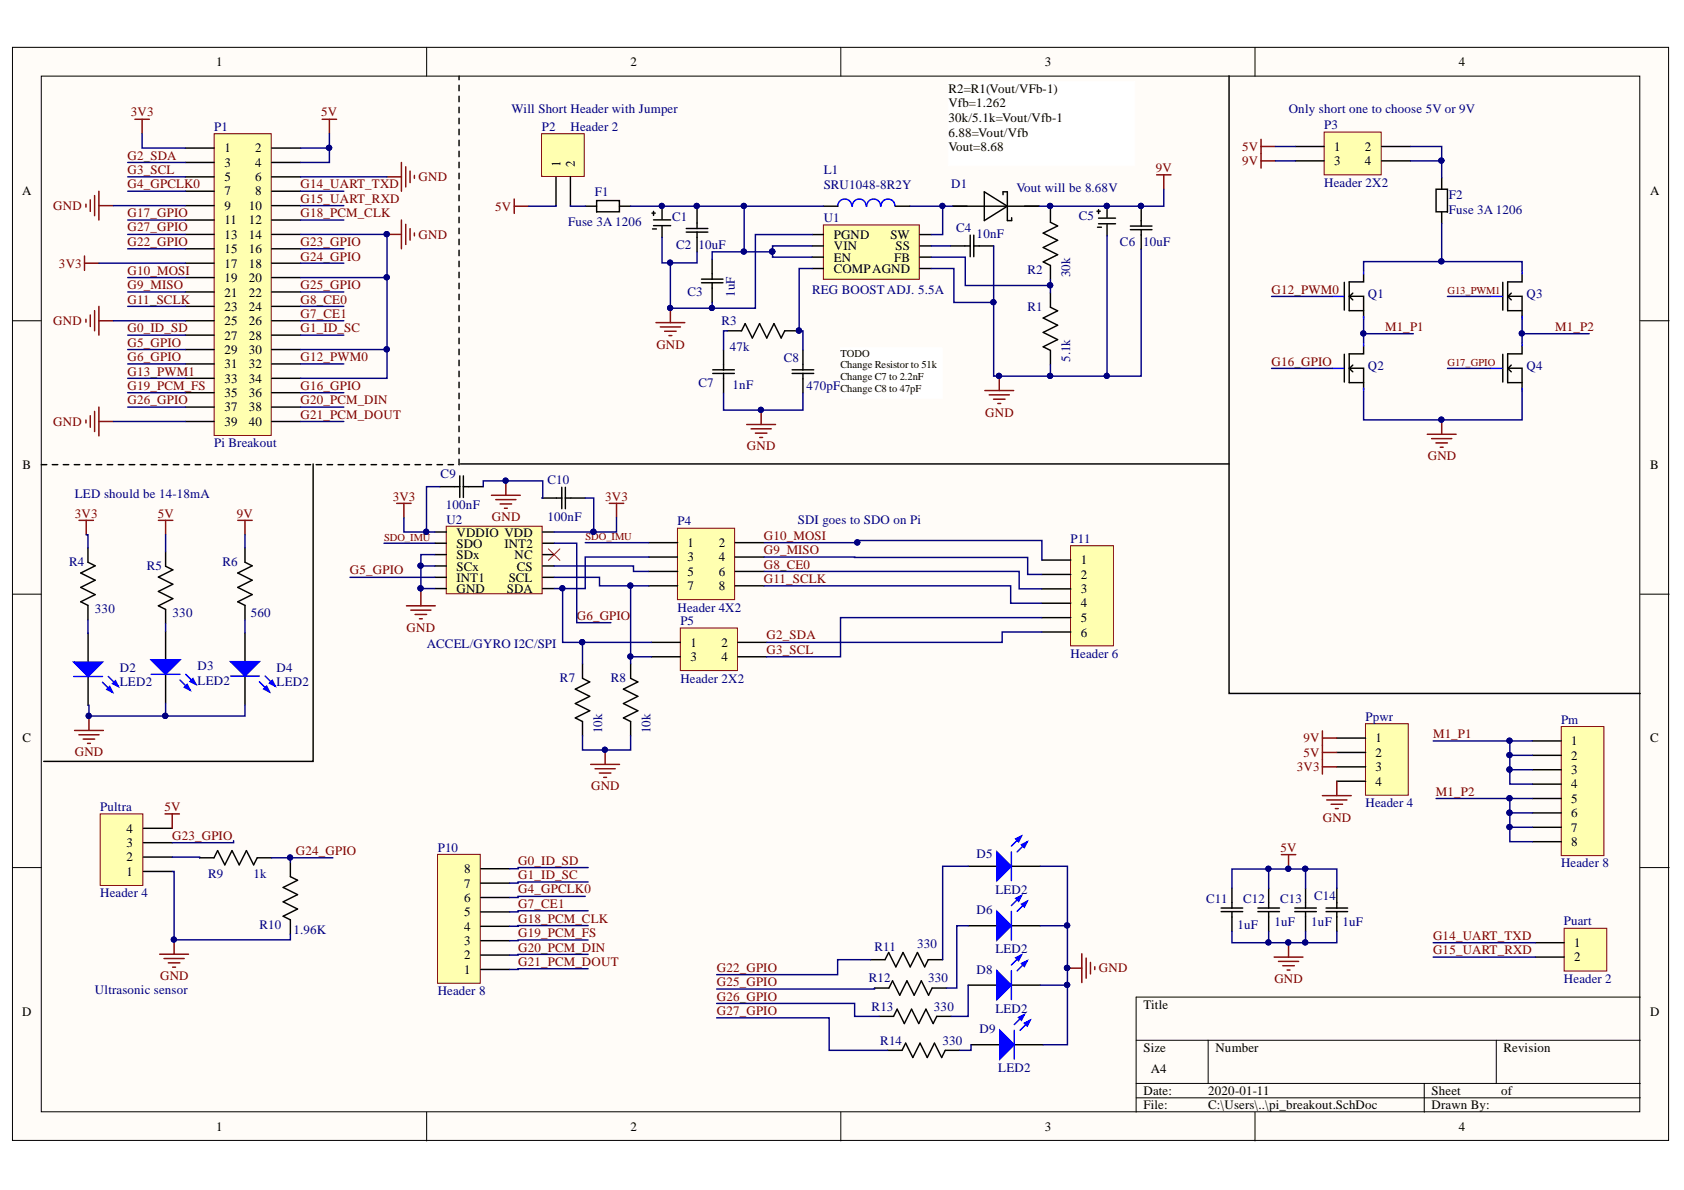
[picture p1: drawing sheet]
# Altium project pi_breakout.PrjPCB
1 sheet, 56 parts. Net scope: global (net labels, ports and power ports of the same name join across sheets).
Board file: pi_breakout.PcbDoc

## Sheet pi_breakout.SchDoc
size A4

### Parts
C1  CAP ALUM 470UF RADIAL  [Aluminum Electrolytic Capacitors Radial]  (value not drawn)
C2  10uF  [0805]
C3  1uF  [0805]
C4  10nF  [0805]
C5  CAP ALUM 470UF RADIAL  [Aluminum Electrolytic Capacitors Radial]  (value not drawn)
C6  10uF  [0805]
C7  1nF  [0805]
C8  470pF  [0805]
C9  100nF  [0805]
C10  100nF  [0805]
C11  1uF  [0805]
C12  1uF  [0805]
C13  1uF  [0805]
C14  1uF  [0805]
D1  DIODE SCHOTTKY 40V 3A SMC  [SMC]  (value not drawn)
D2  LED2  [3.2X1.6X1.1]
D3  LED2  [3.2X1.6X1.1]
D4  LED2  [3.2X1.6X1.1]
D5  LED2  [3.2X1.6X1.1]
D6  LED2  [3.2X1.6X1.1]
D8  LED2  [3.2X1.6X1.1]
D9  LED2  [3.2X1.6X1.1]
F1  Fuse 3A 1206  [1206]
F2  Fuse 3A 1206  [1206]
L1  SRU1048-8R2Y  [Inductor]
P1  Pi Breakout  [HDR2X20]
P2  Header 2  [HDR1X2]
P3  Header 2X2  [HDR2X2]
P4  Header 4X2  [HDR2X4]
P5  Header 2X2  [HDR2X2]
P10  Header 8  [HDR1X8]
P11  Header 6  [HDR1X6]
Pm  Header 8  [HDR1X8]
Ppwr  Header 4  [HDR1X4]
Puart  Header 2  [HDR1X2]
Pultra  Header 4  [HDR1X4]
Q1  N-Channel  [8-SOIC MOSFET]  (value not drawn)
Q2  N-Channel  [8-SOIC MOSFET]  (value not drawn)
Q3  N-Channel  [8-SOIC MOSFET]  (value not drawn)
Q4  N-Channel  [8-SOIC MOSFET]  (value not drawn)
R1  5.1k  [0805]
R2  30k  [0805]
R3  47k  [0805]
R4  330  [0805]
R5  330  [0805]
R6  560  [0805]
R7  10k  [0805]
R8  10k  [0805]
R9  1k  [0805]
R10  1.96K  [0805]
R11  330  [0805]
R12  330  [0805]
R13  330  [0805]
R14  330  [0805]
U1  REG BOOST ADJ. 5.5A  [ICREGBOOSTADJUSTABLE5.5A8SO]
U2  ACCEL/GYRO I2C/SPI  [IMU 14-LGA]

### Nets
3V3: C9.1(C1) C10.2(C2) P1.1 P1.17 Ppwr.3 R4.1(R1) U2.VDD U2.VDDIO
5V: C11.2(C2) C12.2(C2) C13.2(C2) C14.2(C2) P1.2 P1.4 P2.1 P3.1 Ppwr.2 Pultra.4 R5.1(R1)
9V: C5.1 C6.2(C2) D1.1(K) P3.3 Ppwr.1 R2.1(R1) R6.1(R1)
GND: C1.2 C2.1(C1) C3.1(C1) C4.2(C2) C5.2 C6.1(C1) C7.1(C1) C8.1(C1) C9.2(C2) C10.1(C1) C11.1(C1) C12.1(C1) C13.1(C1) C14.1(C1) D2.2(K) D3.2(K) D4.2(K) D5.2(K) D6.2(K) D8.2(K) D9.2(K) P1.6 P1.9 P1.14 P1.20 P1.25 P1.30 P1.34 P1.39 Ppwr.4 Pultra.1 Q2.S Q4.S R1.2(R2) R7.2(R2) R8.2(R2) R10.2(R2) U1.AGND U1.PGND U2.GND U2.SCx U2.SDx
G0_ID_SD: P1.27 P10.8
G1_ID_SC: P1.28 P10.7
G2_SDA: P1.3 P5.2 P11.6
G3_SCL: P1.5 P5.4 P11.5
G4_GPCLK0: P1.7 P10.6
G5_GPIO: P1.29 U2.INT1
G6_GPIO: P1.31 U2.INT2
G7_CE1: P1.26 P10.5
G8_CE0: P1.24 P4.6 P11.3
G9_MISO: P1.21 P4.4 P11.2
G10_MOSI: P1.19 P4.2 P11.1
G11_SCLK: P1.23 P4.8 P11.4
G12_PWM0: P1.32 Q1.G
G13_PWM1: P1.33 Q3.G
G14_UART_TXD: P1.8 Puart.1
G15_UART_RXD: P1.10 Puart.2
G16_GPIO: P1.36 Q2.G
G17_GPIO: P1.11 Q4.G
G18_PCM_CLK: P1.12 P10.4
G19_PCM_FS: P1.35 P10.3
G20_PCM_DIN: P1.38 P10.2
G21_PCM_DOUT: P1.40 P10.1
G22_GPIO: P1.15 R11.1(R1)
G23_GPIO: P1.16 Pultra.3
G24_GPIO: P1.18 R9.1(R1) R10.1(R1)
G25_GPIO: P1.22 R12.1(R1)
G26_GPIO: P1.37 R13.1(R1)
G27_GPIO: P1.13 R14.1(R1)
M1_P1: Pm.1 Pm.2 Pm.3 Pm.4 Q1.S Q2.D
M1_P2: Pm.5 Pm.6 Pm.7 Pm.8 Q3.S Q4.D
SDO_IMU: P4.1 U2.SDO
NetC1_1: C1.1 C2.2(C2) C3.2(C2) F1.2 L1.1 U1.EN U1.VIN
NetC4_1: C4.1(C1) U1.SS
NetC7_2: C7.2(C2) R3.2(R2)
NetC8_2: C8.2(C2) R3.1(R1) U1.COMP
NetD1_2: D1.2(A) L1.2 U1.SW
NetD2_1: D2.1(A) R4.2(R2)
NetD3_1: D3.1(A) R5.2(R2)
NetD4_1: D4.1(A) R6.2(R2)
NetD5_1: D5.1(A) R11.2(R2)
NetD6_1: D6.1(A) R12.2(R2)
NetD8_1: D8.1(A) R13.2(R2)
NetD9_1: D9.1(A) R14.2(R2)
NetF1_1: F1.1 P2.2
NetF2_1: F2.1 Q1.D Q3.D
NetF2_2: F2.2 P3.2 P3.4
NetP4_3: P4.3 P5.1 R7.1(R1) U2.SDA
NetP4_5: P4.5 U2.CS
NetP4_7: P4.7 P5.3 R8.1(R1) U2.SCL
NetPultra_2: Pultra.2 R9.2(R2)
NetR1_1: R1.1(R1) R2.2(R2) U1.FB

Not connected (* = marked no-connect by the designer): U2 NC*

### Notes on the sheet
- Will Short Header with Jumper
- R2=R1(Vout/VFb-1)
  Vfb=1.262
  30k/5.1k=Vout/Vfb-1
  6.88=Vout/Vfb
  Vout=8.68
- (near P3) Only short one to choose 5V or 9V
- (near D1) Vout will be 8.68V
- TODO
  Change Resistor to 51k
  Change C7 to 2.2nF
  Change C8 to 47pF
- LED should be 14-18mA
- SDI goes to SDO on Pi
- Ultrasonic sensor
- Raspberry Pi Motor/IMU/Ultrasonic Sensor Board
- Ben Hers
